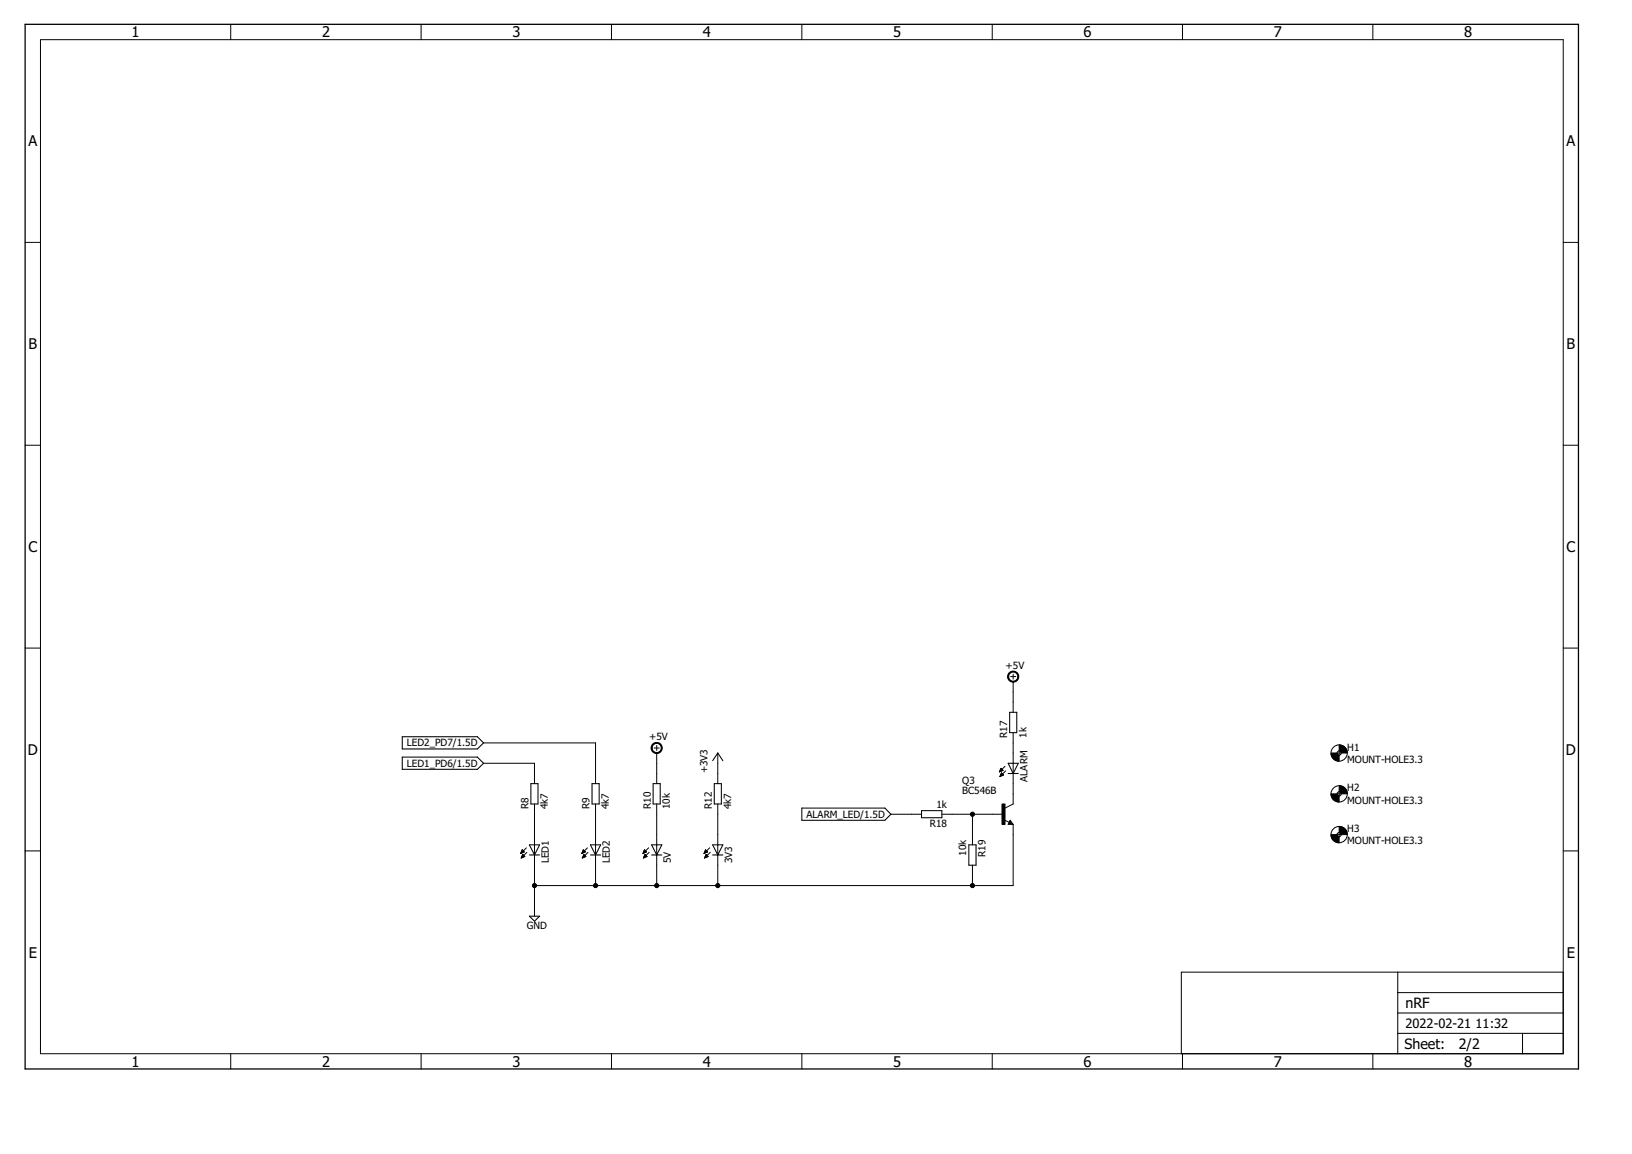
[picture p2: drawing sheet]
<svg xmlns="http://www.w3.org/2000/svg" width="297mm" height="210mm" viewBox="0 0 297 210" stroke-linecap="round" stroke-linejoin="round" font-family="sans-serif">
<g fill="none" stroke="#000" stroke-width=".19">
<path d="M73.2 137.7h13.7l1.1 1.1-1.1 1.1h-13.7zM73.2 134h13.7l1.1 1.1-1.1 1.1h-13.7zM129.7 138.4l.9-1.4 1 1.4M183.5 138.8h1.8l-.9 1.9zM183.8 129.6h1.3v3.7h-1.3zM96.4 153.7h1.8l-.9 1.8zM96.4 155.5h1.8M96.6 142.5h1.3v3.7h-1.3zM107.5 155.5h1.8M107.5 153.7h1.8l-.9 1.8zM107.8 142.5h1.3v3.7h-1.3zM118.6 155.5h1.9"/>
<path d="M118.6 153.7h1.9l-1 1.8zM118.9 142.5h1.3v3.7h-1.3zM129.7 155.5h1.9M129.7 153.7h1.9l-1 1.8zM130 142.5h1.3v3.7h-1.3zM145.9 147h15.2l1.1 1.1-1.1 1.1h-15.2zM167.7 147.4h3.7v1.3h-3.7zM176.3 153.7h1.4v3.7h-1.4zM183.5 140.7h1.8M183.9 149.6v.2h-.2l.2-.4 .3 .5h-.5M96.4 166.6h1.8l-.9 1z"/>
</g>
<g fill="none" stroke="#000" stroke-width=".18">
<path d="M7.4 7.2h277.1v184.5h-277.1zM42 4.4v2.8M76.6 4.4v2.8M111.3 4.4v2.8M145.9 4.4v2.8M180.6 4.4v2.8M215.2 4.4v2.8M249.9 4.4v2.8M4.6 44.1h2.8M284.5 44.1h2.8M4.6 81h2.8M284.5 81h2.8"/>
<path d="M4.6 117.9h2.8M284.5 117.9h2.8M88 138.8h9.3v3.7M88 135.1h20.4v7.4M119.1 136.1h.9M119.5 135.6v.9M119.5 137v5.5M130.6 137v5.5M182.1 140h.3M182.1 139.9h.2M182.2 139.8h.1M182.9 139.4l-1 1"/>
<path d="M183.9 123.1h1M184.4 122.6v.9M184.4 124v5.6M184.4 133.3v12.9l-1.5 .8M243.4 137h.7M243.7 136.6v.8M4.6 154.8h2.8M94.8 155.2h.1M94.8 155.2h.2M94.8 155.1h.4M94.9 155h.5M94.9 156h.1"/>
<path d="M94.9 154.9h.5M94.9 155.9h.3M95 154.8h.3M95 155.9h.4M95 154.7h.2M95 155.8h.5M95 154.7h.1M95 155.7h.4M95.1 154.6l-.3 .6M95.1 154.6l.3 .4-.6 .2M95.1 154.6h.1M95.1 155.6h.2"/>
<path d="M95.1 155.5h.2M95.1 155.5h.1M95.5 155.8l-.4-.4-.2 .7M95.5 155.8l-.6 .3M95.8 154.2l-1 1M95.9 155l-1 1.1M97.3 146.2v20.4M105.9 155.2h.1M105.9 155.2h.2M106 155.1h.3M106 155h.5M106 156h.1"/>
<path d="M106 154.9h.5M106 155.9h.3M106.1 154.8h.3M106.1 155.9h.4M106.1 154.7h.2M106.1 155.8h.5M106.2 155.7h.4M106.2 154.6h.1M106.2 155.6h.3M106.2 154.6l-.3 .6M106.2 154.6l.4 .4-.7 .2M106.2 155.5h.2"/>
<path d="M106.3 155.5h.1M106.3 155.4l.3 .4-.6 .3zM106.9 154.2l-1 1M107 155l-1 1.1M108.4 146.2v14.9M117 155.2h.1M117.1 155.2h.1M117.1 155.1h.3M117.1 155h.5M117.1 156h.1M117.2 154.9h.4M117.2 155.9h.2"/>
<path d="M117.2 154.8h.3M117.2 155.9h.4M117.2 154.7h.3M117.2 155.8h.6M117.3 154.7h.1M117.3 155.7h.4M117.3 154.6h.1M117.3 155.6h.3M117.3 154.6l-.3 .6M117.3 154.6l.4 .4-.7 .2M117.3 155.5h.2M117.4 155.5h.1"/>
<path d="M117.8 155.8l-.4-.4-.3 .7M117.8 155.8l-.7 .3M118 154.2l-1 1M118.1 155l-1 1.1M119.5 146.2v14.9M128.1 155.2h.1M128.2 155.2h.2M128.2 155.1h.3M128.2 155h.5M128.2 156h.2M128.3 154.9h.4M128.3 155.9h.2"/>
<path d="M128.3 154.8h.4M128.3 155.9h.4M128.4 154.7h.2M128.4 155.8h.5M128.4 154.7h.1M128.4 155.7h.4M128.4 154.6h.1M128.4 154.6l-.3 .6M128.4 154.6l.4 .4-.7 .2M128.4 155.6h.3M128.5 155.5h.1M128.9 155.8l-.4-.4-.3 .7"/>
<path d="M128.9 155.8l-.7 .3M129.2 154.2l-1.1 1M129.3 155l-1.1 1.1M130.6 146.2v14.9M162.2 148.1h5.5M171.4 148.1h11.2M177 148.1v5.6M177 157.4v3.7M181.9 140.4h.1M182 140.3h.2M182 140.2h.4M182 141.2h.1"/>
<path d="M182 140.1h.6M182 141.2h.2M182.1 140h.4M182.1 141.1h.3M182.1 141h.5M182.1 140.9h.5M182.2 140.8h.3M182.2 140.7h.2M182.3 140.6h.1M182.3 140.6l-.3 .6M182.3 140.6l.3 .4-.6 .2M182.6 140.1l-.4-.3-.3 .6"/>
<path d="M182.6 140.1l-.7 .3M182.8 149.1l.9 .5M183 140.2l-1 1M183.9 149.2l.5 .7h-.9zM184.4 149.9v11.2h-87.1M243.4 144.4h.7M243.4 151.8h.7M243.7 144v.8M243.7 151.4v.8M284.5 154.8h2.8M254.4 176.8v14.9M284.5 176.8h-69.5v14.9"/>
<path d="M42 191.7v2.7M76.6 191.7v2.7M111.3 191.7v2.7M145.9 191.7v2.7M180.6 191.7v2.7M215.2 191.7v2.7M249.9 191.7v2.7M254.4 188h30.1M254.4 184.3h30.1M254.4 180.6h30.1M277.1 188v3.7"/>
<circle cx="243.7" cy="137" r="1.48"/>
<circle cx="243.7" cy="137" r=".38"/>
<circle cx="243.7" cy="144.4" r="1.48"/>
<circle cx="243.7" cy="151.8" r="1.48"/>
<circle cx="243.7" cy="144.4" r=".38"/>
<circle cx="243.7" cy="151.8" r=".38"/>
</g>
<path d="M4.6 4.4h282.7v190h-282.7z" fill="none" stroke="#000" stroke-width=".23"/>
<g fill="#000" stroke="#000" stroke-width=".18">
<path d="M118.7 135.5a1.01 1.01 0 0 1 1.6-.1 1.01 1.01 0 0 1-.4 1.6 1.01 1.01 0 0 1-1.4-.9h.2a.84 .84 0 0 1 1.1-.8 .84 .84 0 0 1 .3 1.3 .84 .84 0 0 1-1.4-.3v-.2h-.2z" fill-rule="evenodd"/>
<path d="M183.8 122.3a1.02 1.02 0 0 1 1.5 .3 1.02 1.02 0 0 1-.7 1.5 1.02 1.02 0 0 1-1.2-1h.2a.83 .83 0 0 1 1.1-.8 .83 .83 0 0 1 .3 1.4 .83 .83 0 0 1-1.4-.4v-.2h-.2v-.3z" fill-rule="evenodd"/>
<path d="M242.3 137h1.1l.1 .2 .2 .2v1.1a1.45 1.45 0 0 1-1.4-1.5z" fill-rule="evenodd"/>
<path d="M243.7 135.5a1.45 1.45 0 0 1 1.5 1.5h-1.1l-.1-.3-.3-.1z" fill-rule="evenodd"/>
<path d="M242.3 144.4h1.1l.1 .3 .2 .1v1.1a1.45 1.45 0 0 1-1.4-1.5z" fill-rule="evenodd"/>
<path d="M242.3 151.8h1.1l.1 .3 .2 .1v1.1a1.45 1.45 0 0 1-1.4-1.5z" fill-rule="evenodd"/>
<path d="M243.7 142.9a1.45 1.45 0 0 1 1.5 1.5h-1.1l-.1-.3-.3-.1z" fill-rule="evenodd"/>
<path d="M243.7 150.3a1.45 1.45 0 0 1 1.5 1.5h-1.1l-.1-.2-.3-.2z" fill-rule="evenodd"/>
<circle cx="177" cy="148.1" r=".38"/>
<circle cx="97.3" cy="161.1" r=".38"/>
<circle cx="108.4" cy="161.1" r=".38"/>
<circle cx="119.5" cy="161.1" r=".38"/>
<circle cx="130.6" cy="161.1" r=".38"/>
<circle cx="177" cy="161.1" r=".38"/>
</g>
<path d="M182.4 146.2h.5v3.8h-.5z" fill="#000" stroke="#000" stroke-width=".18"/>
<g font-size="2.7">
<text x="24" y="6.8">1</text>
<text x="58.6" y="6.8">2</text>
<text x="93.3" y="6.8">3</text>
<text x="127.9" y="6.8">4</text>
<text x="162.5" y="6.8">5</text>
<text x="197.2" y="6.8">6</text>
<text x="231.8" y="6.8">7</text>
<text x="266.5" y="6.8">8</text>
<text x="5.2" y="26.6">A</text>
<text x="285.1" y="26.6">A</text>
<text x="5.2" y="63.5">B</text>
<text x="285.1" y="63.5">B</text>
<text x="5.2" y="100.4">C</text>
<text x="285.1" y="100.4">C</text>
<text x="5.1" y="137.3">D</text>
<text x="285" y="137.3">D</text>
<text x="5.2" y="174.2">E</text>
<text x="285.2" y="174.2">E</text>
<text x="24" y="194">1</text>
<text x="58.6" y="194">2</text>
<text x="93.3" y="194">3</text>
<text x="127.9" y="194">4</text>
<text x="162.5" y="194">5</text>
<text x="197.2" y="194">6</text>
<text x="231.8" y="194">7</text>
<text x="266.5" y="194">8</text>
</g>
<g font-size="2.6">
<text x="255.8" y="183.3">nRF</text>
<text x="255.6" y="190.8">Sheet:</text>
<text x="265.5" y="190.7">2/2</text>
</g>
<g font-size="2.3">
<text x="255.8" y="187">2022-02-21</text>
<text x="268.6" y="187">11:32</text>
</g>
<g font-size="1.8">
<text x="183" y="121.7">+5V</text>
<text x="74.1" y="135.8">LED2_PD7/1.5D</text>
<text x="118.1" y="134.7">+5V</text>
<text x="183.3" y="134.2" transform="rotate(-90 183.3 134.2)">R17</text>
<text x="186.8" y="134.2" transform="rotate(-90 186.8 134.2)">1k</text>
<text x="245.2" y="136.6">H1</text>
<text x="74.1" y="139.5">LED1_PD6/1.5D</text>
<text x="128.8" y="140.7" transform="rotate(-90 128.8 140.7)">+3V3</text>
<text x="175.1" y="142.5">Q3</text>
<text x="187" y="142.2" transform="rotate(-90 187 142.2)">ALARM</text>
<text x="245.2" y="138.8">MOUNT-HOLE3.3</text>
<text x="245.2" y="144">H2</text>
<text x="96.2" y="147.2" transform="rotate(-90 96.2 147.2)">R8</text>
<text x="99.7" y="147.2" transform="rotate(-90 99.7 147.2)">4k7</text>
<text x="107.3" y="147.2" transform="rotate(-90 107.3 147.2)">R9</text>
<text x="110.8" y="147.2" transform="rotate(-90 110.8 147.2)">4k7</text>
<text x="118.4" y="147.2" transform="rotate(-90 118.4 147.2)">R10</text>
<text x="121.9" y="147.2" transform="rotate(-90 121.9 147.2)">10k</text>
<text x="129.6" y="147.2" transform="rotate(-90 129.6 147.2)">R12</text>
<text x="133.1" y="147.2" transform="rotate(-90 133.1 147.2)">4k7</text>
<text x="146.8" y="148.7">ALARM_LED/1.5D</text>
<text x="170.5" y="147">1k</text>
<text x="175.1" y="144.4">BC546B</text>
<text x="245.2" y="146.2">MOUNT-HOLE3.3</text>
<text x="169.2" y="150.5">R18</text>
<text x="175.9" y="155.6" transform="rotate(-90 175.9 155.6)">10k</text>
<text x="179.4" y="155.8" transform="rotate(-90 179.4 155.8)">R19</text>
<text x="245.2" y="153.6">MOUNT-HOLE3.3</text>
<text x="245.2" y="151.4">H3</text>
<text x="99.9" y="157" transform="rotate(-90 99.9 157)">LED1</text>
<text x="111" y="157" transform="rotate(-90 111 157)">LED2</text>
<text x="122.1" y="157" transform="rotate(-90 122.1 157)">5V</text>
<text x="133.2" y="157" transform="rotate(-90 133.2 157)">3V3</text>
<text x="95.9" y="169">GND</text>
</g>
</svg>
